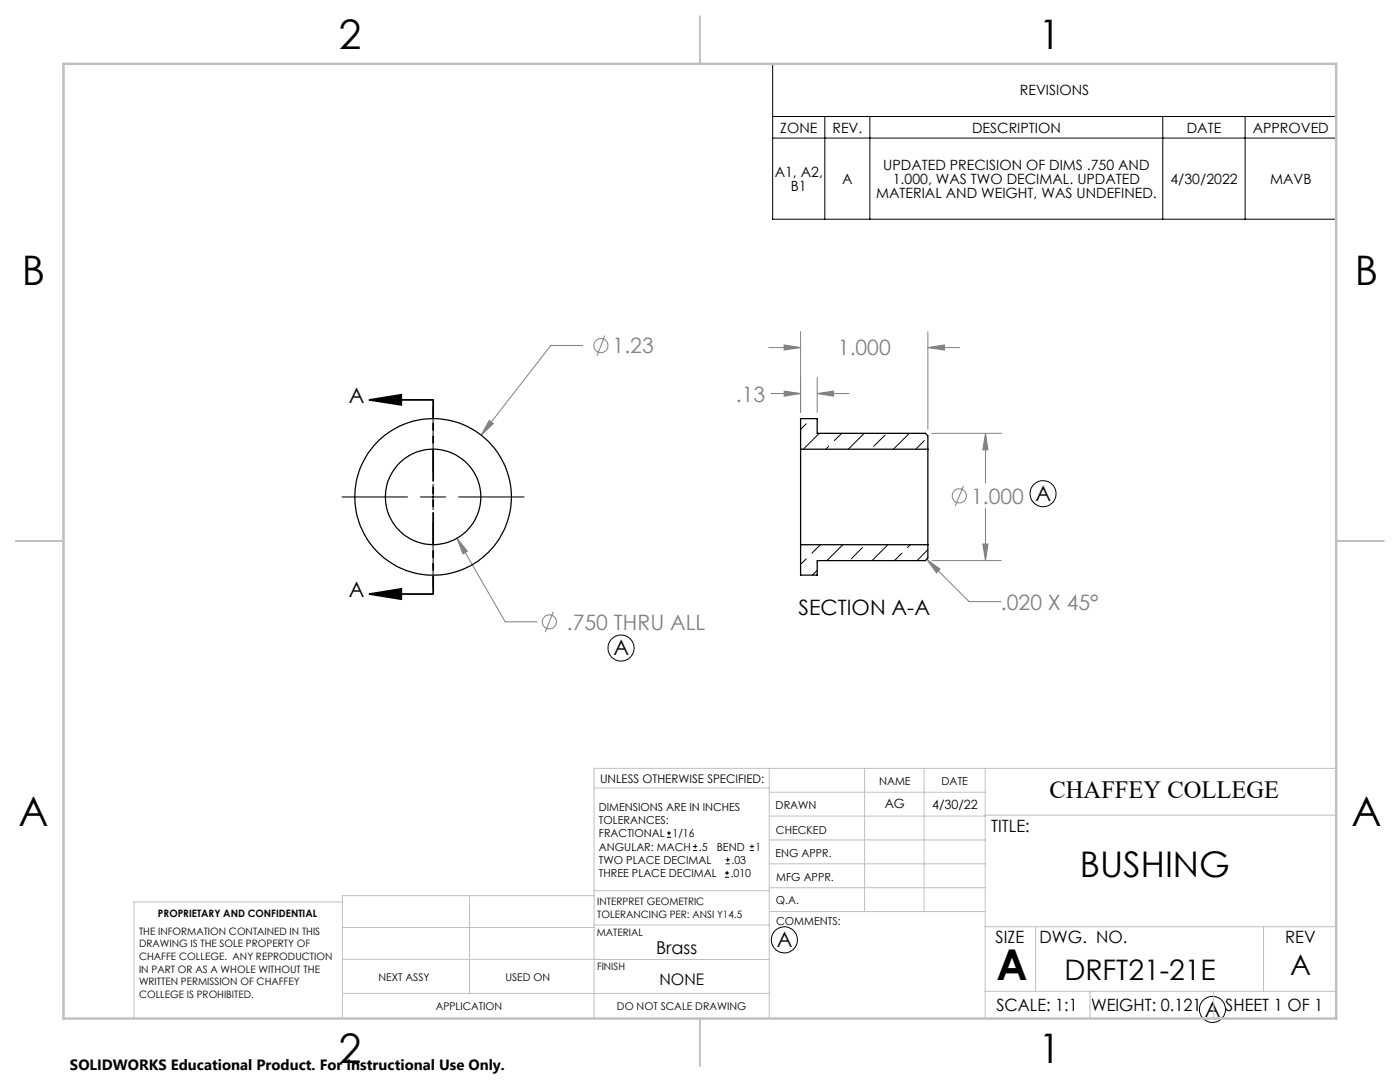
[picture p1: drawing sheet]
<svg xmlns="http://www.w3.org/2000/svg" width="279mm" height="216mm" viewBox="0 0 279 216" stroke-linecap="round" stroke-linejoin="round" font-family="sans-serif">
<g fill="none" stroke="#808080" stroke-width=".2">
<path d="M116.3 68.9h-6.4l-13.9 17.9M120.7 67l-1.6 4M153.4 69.4h6.4M153.9 78.5h5.9M156.5 78l3.3 .5-3.3 .6zM156.5 68.8l3.3 .6-3.3 .5zM159.8 66.2v16.1M163.1 78.5l3.3-.5v1.1zM163.1 75.4v6.9M163.1 78.5h6.3M185.2 69.4l3.3-.6v1.1zM185.2 66.2v19.5"/>
<path d="M185.2 69.4h6.3M97.6 83.9l.9 .6-2.5 2.3zM185.9 86.5h13.9M192.3 96.9l-1.7 4.1M196.7 86.5l.5 3.2h-1.1zM196.7 86.5v9.9M91.2 107.4l2.1 2.6-.9 .5zM91.2 107.4l9.6 16.7h6.4M184.9 111.6l2.7 2-.7 .7zM184.9 111.6l8.5 8.5h6.3M185.9 111.9h13.9M196.1 108.5h1.1l-.5 3.4z"/>
<path d="M196.7 101.5v10.4M110.4 122.1l-1.6 4"/>
<circle cx="119.9" cy="69" r="1.4"/>
<circle cx="191.4" cy="98.9" r="1.42"/>
<circle cx="109.6" cy="124.1" r="1.4"/>
</g>
<g fill="none" stroke="#000" stroke-width=".2">
<path d="M154.2 12.7h112.5v31h-112.5zM154.2 23.2h112.5M154.2 27.6h112.5M164.6 23.2v20.5M173.6 23.2v20.5M232.1 23.2v20.5M248.5 23.2v20.5M68.3 99.2h13.1M83.9 99.2h5.1M86.4 81v13.1M86.4 96.6v5.1M91.5 99.2h13.1"/>
<path d="M86.4 104.2v13.1M133.1 167.1h.8M133.1 166.2h.8M133.5 165.8v.9M138.3 169.7h.8M138.3 168.9h.8M138.7 168.5v.8M144.7 175h.8M144.7 174.2h.8M144.8 172.4h.9M144.8 171.6h.9M145.1 173.8v.8"/>
<path d="M145.2 171.1v.9M149.6 169.7h.9M149.6 168.9h.9M150.1 168.5v.8"/>
<circle cx="208.2" cy="98.5" r="2.6"/>
<circle cx="123.9" cy="129.3" r="2.61"/>
<circle cx="156.5" cy="187.5" r="2.6"/>
<circle cx="242" cy="201.4" r="2.6"/>
</g>
<path d="M73.7 79.8h12.7M73.7 79.8l6.4-1v2zM73.7 118.5h12.7M73.7 118.5l6.4-1v2.1z" fill="none" stroke="#000" stroke-width=".35"/>
<path d="M86.4 79.8v38.7" fill="none" stroke="#000" stroke-width=".35" stroke-dasharray="6.3 1.3 1.3 1.3 1.3 1.3" stroke-dashoffset="2.9"/>
<g fill="none" stroke="#c0c0c0" stroke-width=".2">
<path d="M118.6 157.2h34.9M153.5 153.3v49.9M153.5 158.1h43.1M172.5 153.3v28.6M184.4 153.3v28.6M196.6 153.3v49.9M266.7 153.3h-148.1v49.9M68.3 180h-41.6v23.2M93.7 178.7v19.5M118.6 178.7h-50.3v24.5M118.6 177.7h35M153.5 167.6h43.1"/>
<path d="M153.5 162.8h43.1M153.5 172.4h43.1M153.5 177.1h43.1M196.6 162.7h70.1M68.3 198.2h85.2M68.3 191.4l85.2 .1M68.3 185.1h50.3M118.6 184.6h35M153.6 181.9h43M196.6 197.8h70.1M196.6 184.9h70.1M206.7 184.9v12.9"/>
<path d="M217.5 197.8v5.4M242.2 197.8v5.4M252.2 184.9v12.9"/>
</g>
<path d="M139.7 3.2v9.5M3.1 107.9h9.6M266.7 107.9h9.5M139.7 203.2v9.6" fill="none" stroke="#c0c0c0" stroke-width=".25"/>
<path d="M12.7 12.7h254v190.5h-254z" fill="none" stroke="#c0c0c0" stroke-width=".5"/>
<path d="M73.7 79.8l6.4-1v2zM73.7 118.5l6.4-1v2.1z" fill="#000"/>
<path d="M97.6 83.9l-1.6 2.9 2.5-2.3zM91.2 107.4l1.2 3.1 .9-.5zM156.5 78l3.3 .5-3.3 .6zM163.1 78.5l3.3-.5v1.1zM156.5 68.8l3.3 .6-3.3 .5zM185.2 69.4l3.3-.6v1.1zM196.7 86.5l.5 3.2h-1.1zM196.1 108.5h1.1l-.5 3.4zM184.9 111.6l2.7 2-.7 .7z" fill="#808080"/>
<g fill="none" stroke="#000" stroke-width=".25">
<path d="M159.8 89.6v19.1M159.8 89.6v-6.1h3.3v3h21.6l.5 .5v2.6M159.8 89.6h25.4M185.2 89.6v19.1M159.8 108.7v6.1h3.3v-2.9h21.6l.5-.6v-2.6M159.8 108.7h25.4"/>
<circle cx="86.4" cy="99.2" r="15.6"/>
<circle cx="86.4" cy="99.2" r="9.5"/>
</g>
<g fill="none" stroke="#000" stroke-width=".2">
<path d="M160.9 84.6l-1.1 1.1M163.5 86.5l-3.2 3.1M165.4 89l-.6 .6M168 86.5l-1.5 1.4M172.5 86.5l-3.2 3.1M176.6 86.8l-2.2 2.2M181.5 86.5l-3.2 3.1M184.5 87.9l-1.7 1.7M160.9 111.5l-1.1 1.1M163.1 113.8l-1 1M163.7 108.7l-1.7 1.7M168.2 108.7l-3.2 3.2"/>
<path d="M172.1 109.3l-2.2 2.2M177.2 108.7l-3.2 3.2M180 110.4l-1.5 1.5M181.7 108.7l-.6 .6M185.2 109.7l-2.2 2.2"/>
</g>
<text font-size="8.5" x="198.9" y="195.5">A</text>
<g font-size="8.1">
<text x="67.6" y="9.7">2</text>
<text x="207.3" y="9.7">1</text>
<text x="4.4" y="57">B</text>
<text x="270.4" y="57">B</text>
<text x="3.7" y="164.9">A</text>
<text x="269.7" y="164.9">A</text>
<text x="67.6" y="212.2">2</text>
<text x="207.3" y="212.2">1</text>
</g>
<text font-size="7.1" x="215.5" y="175">BUSHING</text>
<g font-size="5.6">
<text x="212.4" y="195.6">DRFT21-21E</text>
<text x="257.5" y="194.6">A</text>
</g>
<text font-size="4.9" x="209.5" y="159.3">CHAFFEY COLLEGE</text>
<g font-size="4.2" fill="#808080">
<text x="122.3" y="70.5">1.23</text>
<text x="167.2" y="70.9">1.000</text>
<text x="146.9" y="80.1">.13</text>
<text x="193.8" y="100.5">1.000 A</text>
<text x="113.1" y="125.6">.750 THRU ALL</text>
<text x="199.8" y="121.6">.020 X 45°</text>
</g>
<g font-size="4.2">
<text x="69.6" y="80.5">A</text>
<text x="69.6" y="119.2">A</text>
<text x="159.4" y="122.7">SECTION A-A</text>
<text x="122.4" y="130.8">A</text>
<text x="155" y="189">A</text>
<text x="240.5" y="202.9">A</text>
</g>
<text font-size="3.5" x="130.9" y="190.3">Brass</text>
<g font-size="3.4">
<text x="197.8" y="166">TITLE:</text>
<text x="198.7" y="188.1">SIZE</text>
<text x="207.5" y="188.1">DWG. NO.</text>
<text x="256.5" y="188.2">REV</text>
<text x="198.8" y="201.7">SCALE: 1:1</text>
<text x="217.7" y="201.8">WEIGHT: 0.121</text>
<text x="244.5" y="201.7">SHEET 1 OF 1</text>
</g>
<text font-size="3.2" x="131.6" y="196.6">NONE</text>
<text font-size="3" x="14" y="213.5">SOLIDWORKS Educational Product. For Instructional Use Only.</text>
<g font-size="2.8">
<text x="203.5" y="19">REVISIONS</text>
<text x="155.7" y="26.4">ZONE</text>
<text x="166.1" y="26.4">REV.</text>
<text x="194" y="26.4">DESCRIPTION</text>
<text x="236.8" y="26.4">DATE</text>
<text x="250" y="26.4">APPROVED</text>
<text x="154.6" y="35.3">A1, A2,</text>
<text x="176.3" y="33.9">UPDATED PRECISION OF DIMS .750 AND</text>
<text x="157.8" y="38.1">B1</text>
<text x="168.1" y="36.7">A</text>
<text x="174.8" y="39.5">MATERIAL AND WEIGHT, WAS UNDEFINED.</text>
<text x="178.2" y="36.7">1.000, WAS TWO DECIMAL. UPDATED</text>
<text x="233.6" y="36.7">4/30/2022</text>
<text x="253.5" y="36.7">MAVB</text>
</g>
<g font-size="2.5">
<text x="176.6" y="161.3">AG</text>
<text x="186" y="161.4">4/30/22</text>
</g>
<text font-size="2.4" x="119.8" y="156.2">UNLESS OTHERWISE SPECIFIED:</text>
<g font-size="2.2">
<text x="119.5" y="161.8">DIMENSIONS ARE IN INCHES</text>
<text x="154.8" y="161.4">DRAWN</text>
<text x="175.4" y="156.6">NAME</text>
<text x="187.9" y="156.7">DATE</text>
<text x="119.5" y="164.4">TOLERANCES:</text>
<text x="119.5" y="167.1">FRACTIONAL</text>
<text x="134.2" y="167.1">1/16</text>
<text x="154.9" y="166.3">CHECKED</text>
<text x="119.5" y="172.4">TWO PLACE DECIMAL</text>
<text x="119.5" y="169.7">ANGULAR: MACH</text>
<text x="139.5" y="169.7">.5</text>
<text x="143" y="169.7">BEND</text>
<text x="146" y="172.4">.03</text>
<text x="150.8" y="169.7">1</text>
<text x="154.8" y="171">ENG APPR.</text>
<text x="119.5" y="175">THREE PLACE DECIMAL</text>
<text x="145.8" y="175">.010</text>
<text x="154.9" y="175.7">MFG APPR.</text>
<text x="154.9" y="180.4">Q.A.</text>
<text x="154.9" y="184.6">COMMENTS:</text>
</g>
<g font-size="2.1">
<text x="75.5" y="195.7">NEXT ASSY</text>
<text x="100.9" y="195.7">USED ON</text>
<text x="86.9" y="201.5">APPLICATION</text>
<text x="123.1" y="201.6">DO NOT SCALE DRAWING</text>
</g>
<g font-size="2">
<text x="31.5" y="182.9">PROPRIETARY AND CONFIDENTIAL</text>
<text x="119.2" y="180.6">INTERPRET GEOMETRIC</text>
<text x="119.2" y="183.1">TOLERANCING PER: ANSI Y14.5</text>
<text x="27.8" y="186.5">THE INFORMATION CONTAINED IN THIS</text>
<text x="27.8" y="189">DRAWING IS THE SOLE PROPERTY OF</text>
<text x="27.8" y="191.6">CHAFFE COLLEGE. ANY REPRODUCTION</text>
<text x="119.1" y="186.7">MATERIAL</text>
<text x="27.8" y="194.1">IN PART OR AS A WHOLE WITHOUT THE</text>
<text x="27.8" y="196.6">WRITTEN PERMISSION OF CHAFFEY</text>
<text x="119.1" y="193.5">FINISH</text>
<text x="27.8" y="199.1">COLLEGE IS PROHIBITED.</text>
</g>
</svg>
